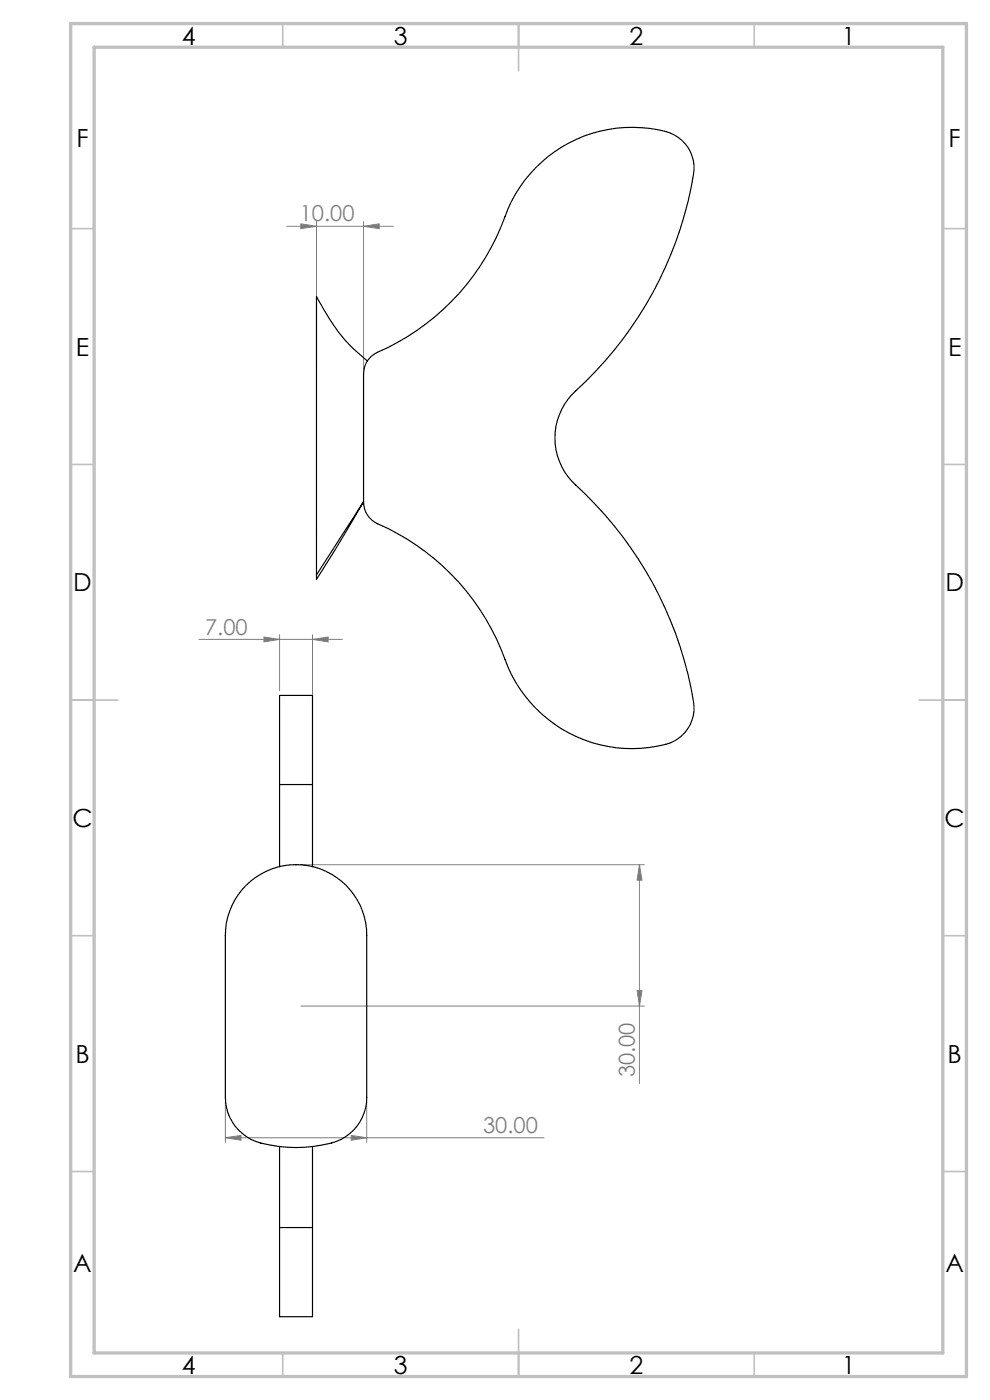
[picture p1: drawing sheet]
<svg xmlns="http://www.w3.org/2000/svg" width="210mm" height="297mm" viewBox="0 0 210 297" stroke-linecap="round" stroke-linejoin="round" font-family="sans-serif">
<g fill="none" stroke="#808080" stroke-width=".21">
<path d="M60.8 48h22.7M63.8 47.5l3.3 .5-3.3 .5zM67.1 47v29.9M77.1 48l3.3-.5v1zM77.1 47v31.3M42.2 135.6h30.4M56 135.1l3.3 .5-3.3 .6zM59.3 134.7v11.8M66.3 135.6l3.3-.5v1.1zM66.3 134.7v30.7M63.8 183.4h72.9M135.6 183.4l.6 3.3h-1.1z"/>
<path d="M135.6 183.4v46.5M63.8 213.4h72.9M135.1 210.1h1.1l-.6 3.3zM47.8 233.8v8.6M77.8 233.8v8.6M47.8 241.4l3.3-.5v1zM47.8 241.4h67.6M74.5 240.9l3.3 .5-3.3 .5z"/>
</g>
<g fill="none" stroke="#c0c0c0" stroke-width=".35">
<path d="M60 5v5M110 5v10M160 5v5M15 48.5h5M200 48.5h5M15 98.5h5M200 98.5h5M15 148.5h10M195 148.5h10M15 198.5h5M200 198.5h5M15 248.5h5"/>
<path d="M200 248.5h5M60 287v5M110 282v10M160 287v5"/>
</g>
<path d="M15 5h190v287h-190zM20 10h180v277h-180z" fill="none" stroke="#c0c0c0" stroke-width=".7"/>
<g fill="#808080">
<path d="M63.8 47.5l3.3 .5-3.3 .5zM77.1 48l3.3-.5v1zM56 135.1l3.3 .5-3.3 .6zM66.3 135.6l3.3-.5v1.1zM47.8 241.4l3.3-.5v1zM74.5 240.9l3.3 .5-3.3 .5z"/>
<path d="M135.1 210.1h1.1l-.6 3.3zM135.6 183.4l.6 3.3h-1.1z"/>
</g>
<path d="M113.7 35.6a28.5 28.5 0 0 1 28.5-7.4 7.9 7.9 0 0 1 4.9 8.8 80.1 80.1 0 0 1-25.9 46.8 13.5 13.5 0 0 0 .9 19.1 79.4 79.4 0 0 1 25.1 46.9 8.2 8.2 0 0 1-7.7 8.5 28.6 28.6 0 0 1-32.4-18.4 50.7 50.7 0 0 0-27.6-29.1 5 5 0 0 1-2.4-4.3v-27.1a5.1 5.1 0 0 1 3-4.7 50.3 50.3 0 0 0 27.7-30.4 28.8 28.8 0 0 1 5.9-8.7zM77.9 76.6a33.8 33.8 0 0 1-9.3-11.1l-1.5-2.6v59.1M77.1 106.4l-5.9 10.1-4.1 6.4v-.9zM59.3 166.4v17.5M59.3 166.4v-18.9h7v18.9M59.3 166.4h7M66.3 166.4v17.5M52.2 187.8a15 15 0 0 1 16.4-3.2 15 15 0 0 1 9.2 13.8v34.4a10.1 10.1 0 0 1-9.4 10.1 27.7 27.7 0 0 1-15.2-1.2 10.1 10.1 0 0 1-5.4-8.9v-34.4a15.2 15.2 0 0 1 4.4-10.6zM59.3 243.2v17.2M66.3 243.2v17.2M59.3 260.4v18.9h7v-18.9M59.3 260.4h7" fill="none" stroke="#000" stroke-width=".25"/>
<g font-size="5.3">
<text x="38.5" y="9.5">4</text>
<text x="83.5" y="9.5">3</text>
<text x="133.6" y="9.5">2</text>
<text x="178.6" y="9.5">1</text>
<text x="16.2" y="31.3">F</text>
<text x="201.2" y="31.3">F</text>
<text x="16.1" y="75.5">E</text>
<text x="201.1" y="75.5">E</text>
<text x="15.5" y="125.5">D</text>
<text x="200.5" y="125.5">D</text>
<text x="15.4" y="175.5">C</text>
<text x="200.4" y="175.5">C</text>
<text x="16" y="225.5">B</text>
<text x="201" y="225.5">B</text>
<text x="15.5" y="269.8">A</text>
<text x="200.5" y="269.8">A</text>
<text x="38.5" y="291.5">4</text>
<text x="83.5" y="291.5">3</text>
<text x="133.6" y="291.5">2</text>
<text x="178.6" y="291.5">1</text>
</g>
<g font-size="4.7" fill="#808080">
<text x="63.6" y="47">10.00</text>
<text x="43.5" y="134.6">7.00</text>
<text x="134.7" y="228.5" transform="rotate(-90 134.7 228.5)">30.00</text>
<text x="102.5" y="240.3">30.00</text>
</g>
</svg>
